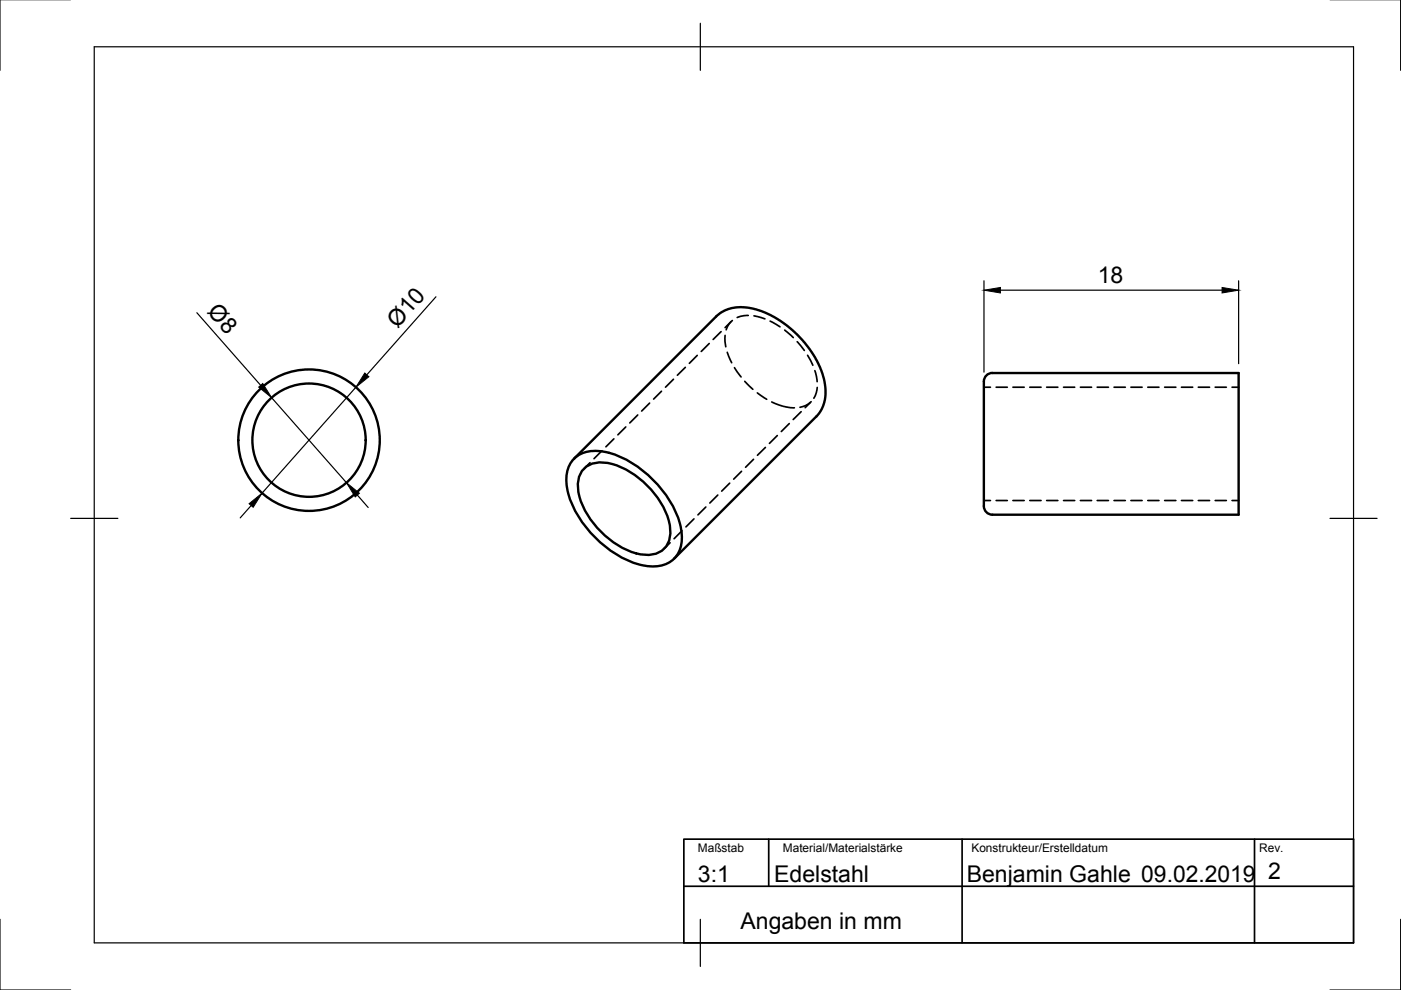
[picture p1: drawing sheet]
<svg xmlns="http://www.w3.org/2000/svg" width="297mm" height="210mm" viewBox="0 0 297 210" stroke-linecap="round" stroke-linejoin="round" font-family="sans-serif">
<!-- layer: Sichtbar -->
<g fill="none" stroke="#000" stroke-width=".51">
<path d="M210.4 79.1h52.2v30h-52.2M210.4 79.1a2.19 2.19 0 0 0-1.8 2.8v24.4a2.78 2.78 0 0 0 .9 2.6l.9 .2M121.7 97.3l30.2-30.3 1.1-.8 1.6-.7 1.8-.4 2 .1 2 .4 2.4 .9 2.2 1.2 2 1.5 2.2 2 1.6 1.6 1.8 2.6 .9 1.7 .8 2.1 .5 1.7 .2 2.7-.2 1.8-.7 1.6-.9 1.2-30.3 30.3M121.7 97.2a6.8 6.8 0 0 1 6.1-1.5 22.8 22.8 0 0 1 14.8 11.4 11.5 11.5 0 0 1 1.4 9.8 6.1 6.1 0 0 1-7.2 3.1 22.8 22.8 0 0 1-14.7-11.4 11.5 11.5 0 0 1-1.5-9.8zM123.8 99.4a6 6 0 0 1 6-1 18.8 18.8 0 0 1 12 12 5.7 5.7 0 0 1-1.7 6.5 7.3 7.3 0 0 1-6.4 0 19 19 0 0 1-10.8-11.6 6 6 0 0 1 .9-5.9z"/>
<circle cx="65.5" cy="93.3" r="12"/>
<circle cx="65.5" cy="93.3" r="15"/>
</g>
<!-- layer: Verdeckt -->
<g fill="none" stroke="#000" stroke-width=".36">
<path d="M145.3 77.9l-1.7 1.7M147.8 75.3l-1.6 1.7M150.4 72.8l-1.7 1.7M152.9 70.3l-1.7 1.7M153.7 71.1l.2 2.4M154.2 74.7l.9 2.2M155 68.2l-1.3 1.3M155.3 68a3.8 3.8 0 0 0-1.3 1.9M155.7 77.9l1.4 2M158.6 66.9h-1l-1.3 .4M159.9 67l2.3 .6M163.3 68.1l2.1 1.2"/>
<path d="M166.4 70l1.8 1.6M169 72.4l1.5 1.9M171.2 75.3l1.1 2.1M172.8 78.6l.4 2.3M125.1 98.1l-1.3 1.3M127.6 95.6l-1.7 1.7M130.2 93l-1.7 1.7M132.7 90.5l-1.7 1.7M135.2 88l-1.7 1.7M137.7 85.5l-1.7 1.7M140.3 82.9l-1.7 1.7M142.8 80.4l-1.7 1.7"/>
<path d="M157.2 99.9l-1.6 1.7M157.9 80.8l1.7 1.7M159.8 97.4l-1.7 1.7M160.6 83.3l2 1.4M162.3 94.9l-1.7 1.6M163.6 85.2l2.3 .9M164.8 92.3l-1.7 1.7M166 86.1l2.4 .4M167.3 89.8l-1.6 1.7M169.9 87.3l-1.7 1.7M171.8 85.3a4.1 4.1 0 0 1-2.2 1.1M172 85.2l-1.3 1.2"/>
<path d="M173.3 82.1l-.2 1.2-.5 1.1M208.6 82.1h1.4M211.2 82.1h2.4M214.8 82.1h2.3M218.3 82.1h2.4M221.9 82.1h2.4M225.5 82.1h2.4M229.1 82.1h2.3M232.6 82.1h2.4M236.2 82.1h2.4M239.8 82.1h2.3M243.4 82.1h2.3"/>
<path d="M246.9 82.1h2.4M250.5 82.1h2.4M254.1 82.1h2.4M257.6 82.1h2.4M261.2 82.1h1.4M142.1 115.1l-1.3 1.2M144.6 112.5l-1.7 1.7M147.1 110l-1.7 1.7M149.6 107.5l-1.6 1.7M152.2 105l-1.7 1.7M154.7 102.4l-1.7 1.7M208.6 106.1h1.4"/>
<path d="M211.2 106.1h2.4M214.8 106.1h2.3M218.3 106.1h2.4M221.9 106.1h2.4M225.5 106.1h2.4M229.1 106.1h2.3M232.6 106.1h2.4M236.2 106.1h2.4M239.8 106.1h2.3M243.4 106.1h2.3M246.9 106.1h2.4M250.5 106.1h2.4"/>
<path d="M254.1 106.1h2.4M257.6 106.1h2.4M261.2 106.1h1.4"/>
</g>
<!-- layer: Border -->
<path d="M0 -.1v15M297 -.1v15M20 9.9h267v190h-267zM148.5 4.9v10M15 109.9h10M282 109.9h10M0 194.9v15h15M148.5 194.9v10M297 194.9v15h-15" fill="none" stroke="#000" stroke-width=".25"/>
<!-- layer: TitleBlock -->
<path d="M145 177.9h142v22h-142zM163 177.9v10M204 177.9v22M266 177.9v22M145 187.9h142" fill="none" stroke="#000" stroke-width=".36"/>
<!-- layer: Dimensions -->
<path d="M208.6 59.5v19.4M262.6 59.5v17.6M41.7 66.3l13.6 15.4M92.4 62.9l-14.6 16.6M212.1 61.5h47M57.6 84.3l15.8 18M75.5 82.1l-19.9 22.5M53.3 107.2l-2.4 2.6M75.8 105l2.3 2.6" fill="none" stroke="#000" stroke-width=".25"/>
<path d="M77.3 79.1l.9 .8-2.7 2.2zM208.6 61.5l3.5-.5v1.1zM259.1 61l3.5 .5-3.5 .6zM54.8 82.1l.9-.8 1.9 3zM52.8 106.8l2.8-2.2-1.9 3zM73.4 102.3l2.8 2.3-.9 .8z" fill="#000" stroke="#000" stroke-width=".21"/>
<g font-size="4.9">
<text x="232.7" y="60">18</text>
<text x="43.8" y="66.2" transform="rotate(49 43.8 66.2)">Ø8</text>
<text x="84.2" y="69.7" transform="rotate(-49 84.2 69.7)">Ø10</text>
<text x="148" y="186.9">3:1</text>
<text x="164.1" y="187">Edelstahl</text>
<text x="205" y="186.9">Benjamin Gahle 09.02.2019</text>
<text x="268.9" y="186.5">2</text>
<text x="157" y="196.9">Angaben in mm</text>
</g>
<g font-size="2.5">
<text x="148" y="180.7">Maßstab</text>
<text x="166" y="180.7">Material/Materialstärke</text>
<text x="206" y="180.7">Konstrukteur/Erstelldatum</text>
<text x="267" y="180.7">Rev.</text>
</g>
</svg>
